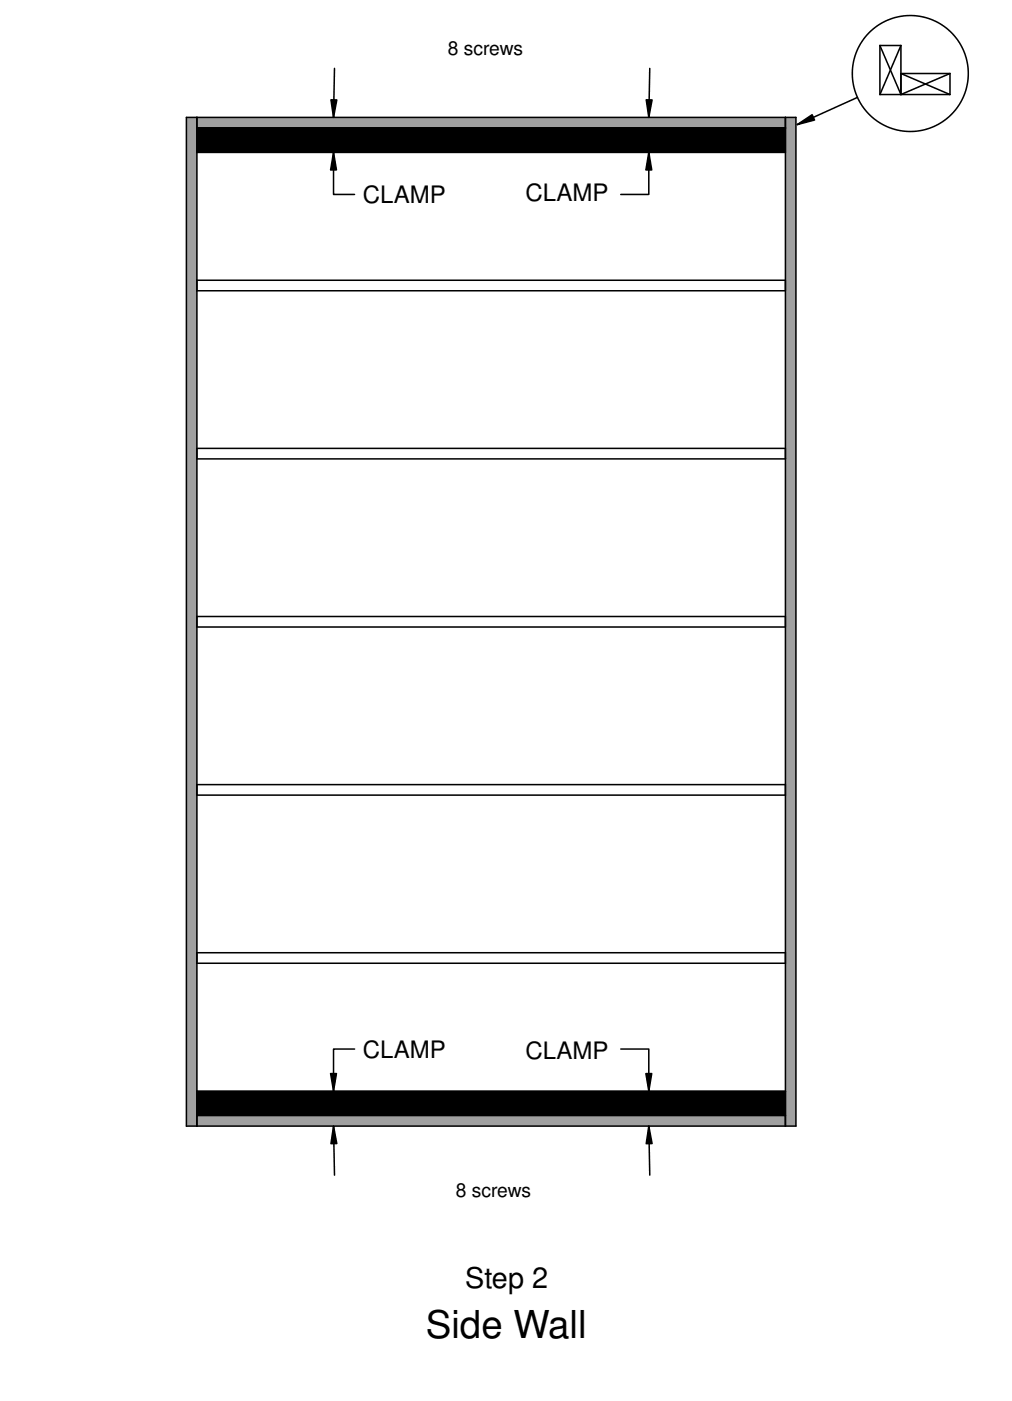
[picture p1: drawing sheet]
<svg xmlns="http://www.w3.org/2000/svg" width="165mm" height="229mm" viewBox="0 0 165 229" stroke-linecap="round" stroke-linejoin="round" font-family="sans-serif">
<g fill="#a0a0a4">
<path d="M32.1 182h96v1.7h-96z" fill-rule="evenodd"/>
<path d="M32.1 19.2h96v1.7h-96z" fill-rule="evenodd"/>
<path d="M128.1 19.2h1.8v164.5h-1.8z" fill-rule="evenodd"/>
<path d="M30.4 19.2h1.7v164.5h-1.7z" fill-rule="evenodd"/>
</g>
<g fill="#000">
<path d="M54 16.3h.9l-.5 2.9zM105.4 16.3h1l-.6 2.9zM54.4 24.9l.5 2.8h-1zM105.8 24.9l.5 2.8h-.9zM130.1 20.3l2.4-1.6 .4 .9zM53.9 175.2h1l-.5 2.8zM105.4 175.2h.9l-.5 2.8zM54.4 183.7l.5 2.9h-.9zM105.8 183.7l.6 2.9h-1z"/>
<path d="M32.1 20.9h96v4h-96z" fill-rule="evenodd"/>
<path d="M32.1 178h96v4h-96z" fill-rule="evenodd"/>
</g>
<g fill="none" stroke="#000" stroke-width=".25">
<path d="M30.4 19.2h99.5v164.5h-99.5zM32.1 19.2v164.5M54.6 11.2l-.2 8M106 11.2l-.2 8M128.1 19.2v164.5M139.9 15.9l-9.8 4.4M143.6 15.4h11.4M143.6 7.4h3.4M143.6 7.4v8M143.6 7.4l3.4 8M147 7.4v8M147 7.4l-3.4 8"/>
<path d="M155 12v3.4M155 12h-8l8 3.4M155 12l-8 3.4M32.1 24.9h96M32.1 20.9h96M54.4 24.9v6.8h3.4M105.8 24.9v6.8h-4.5M32.1 45.7h96M32.1 47.4h96M32.1 73.2h96M32.1 74.9h96M32.1 100.6h96"/>
<path d="M32.1 102.3h96M32.1 128h96M32.1 129.7h96M32.1 155.5h96M32.1 157.2h96M32.1 178h96M57.8 171.2h-3.4v6.8M101.3 171.2h4.5v6.8M32.1 182h96M54.4 183.7l.2 8M105.8 183.7l.2 8"/>
<circle cx="148.5" cy="12" r="9.5"/>
</g>
<path d="M54 16.3h.9l-.5 2.9zM105.4 16.3h1l-.6 2.9zM54.4 24.9l.5 2.8h-1zM105.8 24.9l.5 2.8h-.9zM130.1 20.3l2.4-1.6 .4 .9zM53.9 175.2h1l-.5 2.8zM105.4 175.2h.9l-.5 2.8zM54.4 183.7l.5 2.9h-.9zM105.8 183.7l.6 2.9h-1z" fill="#000" stroke="#000" stroke-width=".25"/>
<text font-size="6.3" x="69.5" y="218.4">Side Wall</text>
<text font-size="4.7" x="75.9" y="210.1">Step 2</text>
<g font-size="3.9">
<text x="59.2" y="33.1">CLAMP</text>
<text x="85.7" y="32.8">CLAMP</text>
<text x="59.2" y="172.6">CLAMP</text>
<text x="85.7" y="172.9">CLAMP</text>
</g>
<g font-size="3.1">
<text x="73.1" y="9">8 screws</text>
<text x="74.4" y="195.3">8 screws</text>
</g>
</svg>
